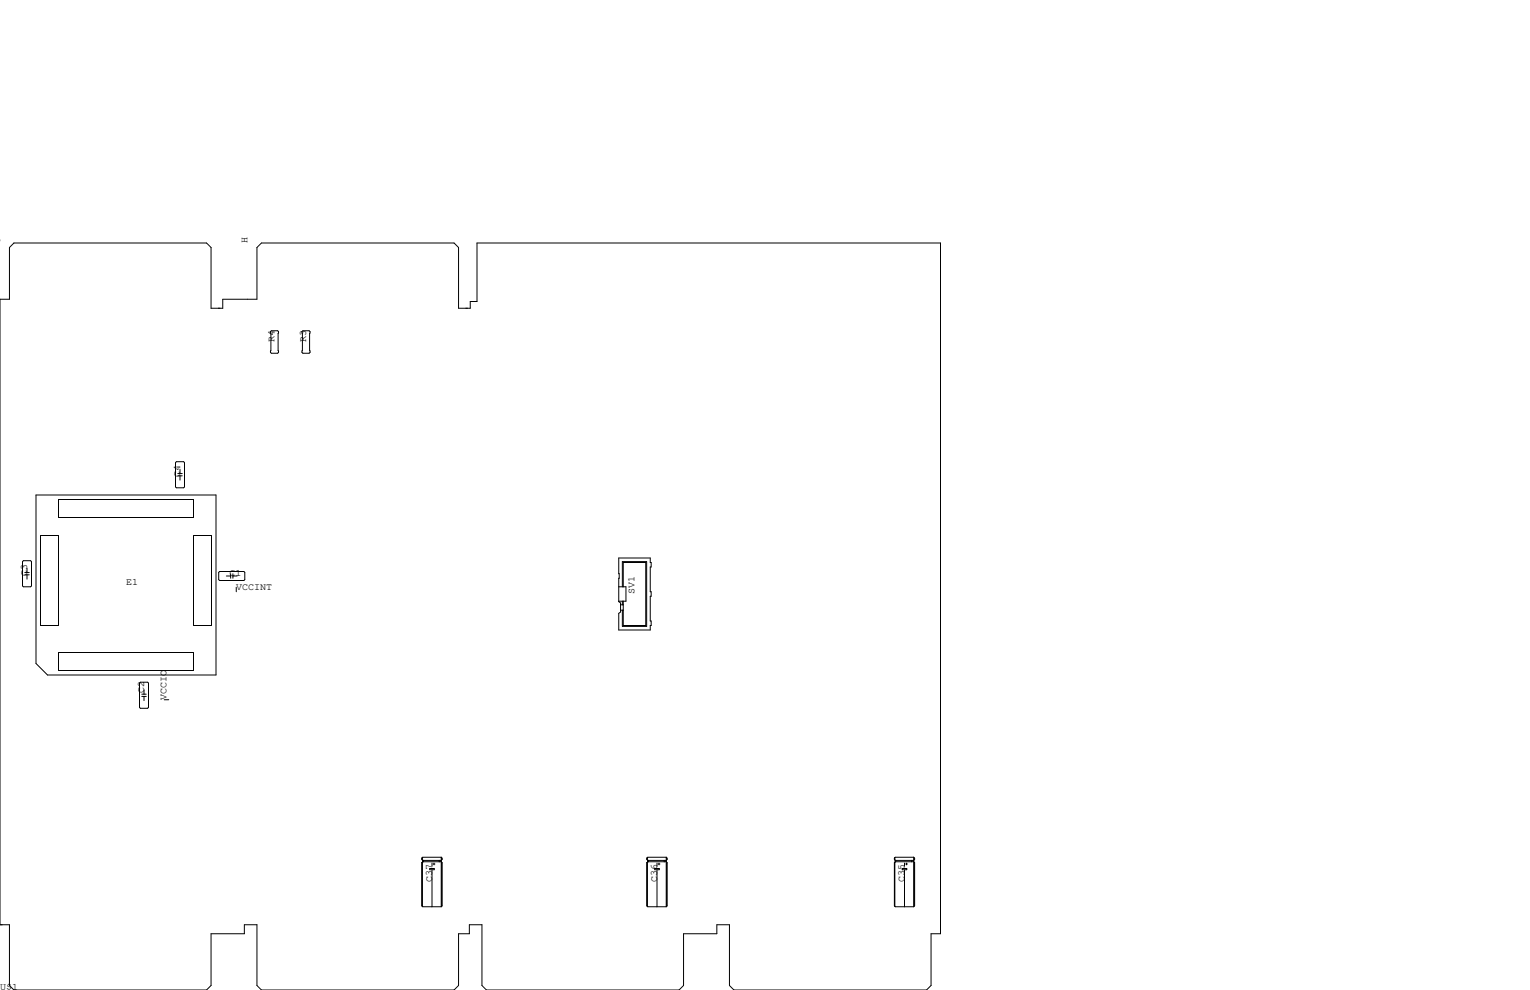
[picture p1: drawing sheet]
<svg xmlns="http://www.w3.org/2000/svg" width="432mm" height="279mm" viewBox="0 0 432 279" stroke-linecap="round" stroke-linejoin="round" font-family="sans-serif">
<g fill="none" stroke="#000" stroke-width=".28">
<path d="M2.7 69.8l1.2-1.2h54.4l1.3 1.2v17.2h3.3v-2.5h9.6v-14.7l1.3-1.2h54.3l1.3 1.2v17.2h3.3v-1.9h1.9v-16.5h130.8v194.9h-2.6v14.6l-1.3 1.3h-54.4l-1.2-1.3v-17.1h-3.6v2.5h-9.4v14.6l-1.3 1.3h-54.3l-1.3-1.3v-17.1h-3.5v2.5h-3.1v14.6l-1.3 1.3h-54.3l-1.3-1.3v-17.1h-3.5v2.5h-9.4v14.6l-1.3 1.3h-54.4l-1.2-1.3v-17.1h-2.7v-176.5h2.7zM76.6 93.3h1.8l.2 .3v5.8l-.2 .3h-1.8l-.3-.3v-5.8zM85.5 93.3h1.7l.3 .3v5.8l-.3 .3h-1.7l-.3-.3v-5.8zM10.2 139.7h50.8v50.8h-47.6l-3.2-3.3zM49.5 130.6l.3-.3h2l.3 .3v6.8l-.3 .3h-2l-.3-.3zM50.2 134.3h1.2M50.2 133.7h1.2M50.8 132.5v1.2M50.8 134.3v1.2M6.6 158.2h2l.3 .3v6.9l-.3 .2h-2l-.2-.2v-6.9zM11.4 151.1h5.1v25.4h-5.1zM16.5 141h38.1v5h-38.1z"/>
<path d="M54.6 151.1h5.1v25.4h-5.1zM174.6 157.5h8.9v1.2h.3v1.3h-.3v7h.3v1.3h-.3v7h.3v1.2h-.3v1.3h-8.9v-4.7l.5-.4v-2.5l-.5-.4zM7 162.2h1.3M7 161.6h1.3M7.6 160.4v1.2M7.6 162.2v1.2M61.7 161.5l.3-.2h6.8l.3 .2v2.1l-.3 .2h-6.8l-.3-.2zM63.9 162.6h1.2M65.1 161.9v1.3M65.7 162.6h1.2M65.7 161.9v1.3M66.7 165.7v1.3"/>
<path d="M174.6 165.6h2.1v4.1h-2.1M175.1 170.7h.8M175.1 172.2h.8M175.6 165.6v-7.1h6.9v18.3h-6.9v-4.6M175.6 169.7v1M175.9 165.6v-6.9h6.3v17.8h-6.3v-6.8M16.5 184.1h38.1v5.1h-38.1zM39.6 192.5h2.1l.2 .3v6.8l-.2 .3h-2.1l-.2-.3v-6.8zM40 195.9h1.3M40 196.5h1.3M40.6 194.7v1.2M40.6 196.5v1.2"/>
<path d="M46.4 197.5h1.2M119.1 243.5v12.2l.2 .2h5.2M119.1 243.5h.1M119.1 242.2h.1M119.1 242.2v.4l.2 .2M119.2 242.1v.6M119.2 243.3v12.5M119.3 243.2h5.2l.3 .3v12.2l-.3 .2M119.3 242.8v.4M119.3 243.2l-.2 .3M119.4 242.8v.4M121.3 245.1h1.3v.4h-1.3z"/>
<path d="M121.9 243.6v.9M121.9 245.6v10.3M122.2 243.8h.5M122.5 243.6v.5M124 242.8v.4M124.4 243v.1M124.5 241.9h-5.2l-.2 .3M124.5 241.9l.3 .3v.4l-.3 .2h-5.2M124.5 241.9v14M124.7 242.2v.4M124.7 243.5v12.2M182.6 243.5v12.2l.2 .2h5.2"/>
<path d="M182.6 243.5h.1M182.6 242.2h.1M182.6 242.2v.4l.2 .2M182.7 242.1v.6M182.7 243.3v12.5M182.8 243.2h5.2l.3 .3v12.2l-.3 .2M182.8 242.8v.4M182.8 243.2l-.2 .3M182.9 242.8v.4M184.8 245.1h1.3v.4h-1.3zM185.4 243.6v.9M185.4 245.6v10.3"/>
<path d="M185.7 243.8h.5M186 243.6v.5M187.5 242.8v.4M187.9 243v.1M188 241.9h-5.2l-.2 .3M188 241.9l.3 .3v.4l-.3 .2h-5.2M188 241.9v14M188.2 242.2v.4M188.2 243.5v12.2M252.4 242.2v.4l.3 .2M252.4 243.5v12.2l.3 .2h5.2M252.4 243.5h.1"/>
<path d="M252.4 242.2h.1M252.5 242.1v.6M252.5 243.3v12.5M252.7 243.2h5.2l.2 .3v12.2l-.2 .2M252.7 242.8v.4M252.7 243.2l-.3 .3M252.8 242.8v.4M254.6 245.1h1.3v.4h-1.3zM255.3 243.6v.9M255.3 245.6v10.3M255.6 243.8h.5M255.8 243.6v.5"/>
<path d="M257.3 242.8v.4M257.7 243v.1M257.9 241.9h-5.2l-.3 .3M257.9 241.9l.2 .3v.4l-.2 .2h-5.2M257.9 241.9v14M258 242.2v.4M258 243.5v12.2"/>
</g>
<g font-size="2.8">
<text x="0" y="68.6" transform="rotate(-90 0 68.6)">J</text>
<text x="69.8" y="68.6" transform="rotate(-90 69.8 68.6)">H</text>
<text x="77.5" y="96.5" transform="rotate(-90 77.5 96.5)">R4</text>
<text x="86.4" y="96.5" transform="rotate(-90 86.4 96.5)">R3</text>
<text x="50.8" y="134.6" transform="rotate(-90 50.8 134.6)">C4</text>
<text x="7.6" y="162.6" transform="rotate(-90 7.6 162.6)">C3</text>
<text x="35.6" y="165.1">E1</text>
<text x="64.8" y="162.6">C1</text>
<text x="66.7" y="166.4">VCCINT</text>
<text x="179.1" y="167.6" transform="rotate(-90 179.1 167.6)">SV1</text>
<text x="40.6" y="195.6" transform="rotate(-90 40.6 195.6)">C2</text>
<text x="47" y="197.5" transform="rotate(-90 47 197.5)">VCCIO</text>
<text x="121.9" y="248.9" transform="rotate(-90 121.9 248.9)">C37</text>
<text x="185.4" y="248.9" transform="rotate(-90 185.4 248.9)">C36</text>
<text x="255.3" y="248.9" transform="rotate(-90 255.3 248.9)">C35</text>
<text x="0" y="279.4">U$1</text>
</g>
</svg>
